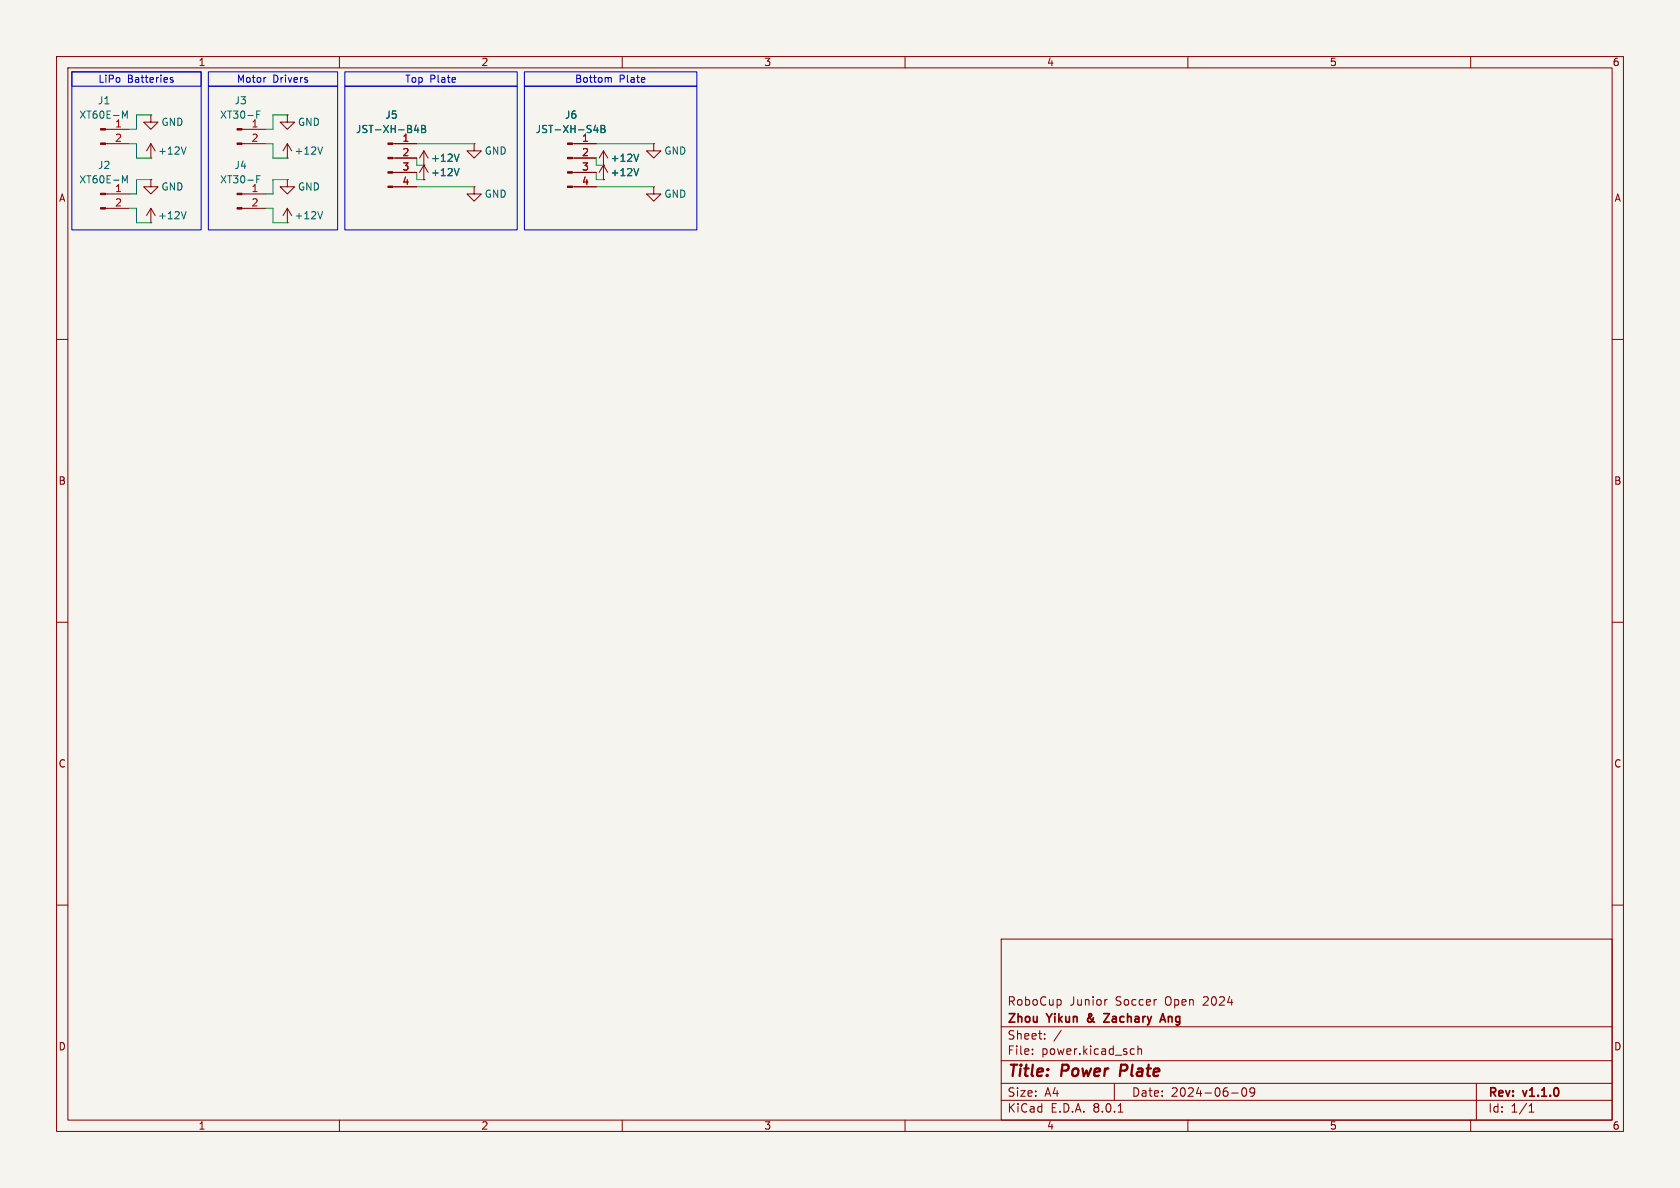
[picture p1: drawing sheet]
<svg xmlns="http://www.w3.org/2000/svg" width="297mm" height="210mm" viewBox="0 0 297 210" stroke-linecap="round" stroke-linejoin="round" font-family="sans-serif">
<path d="M0 0h297v210h-297z" fill="#f5f4ef" stroke="#f5f4ef" stroke-width=".18"/>
<g fill="none" stroke="#840000" stroke-width=".18">
<path d="M10 10h277v190h-277zM12 12h273v186h-273zM60 10v2M110 10v2M160 10v2M210 10v2M260 10v2M18.6 25.4h4.3M18.6 22.9h4.3M18.6 36.8h4.3M18.6 34.3h4.3M26.7 27.9h.1"/>
<path d="M26.7 20.3v1.3h1.2l-1.2 1.3-1.3-1.3h1.3M26.7 20.3h.1M26.7 31.8v1.2h1.2l-1.2 1.3-1.3-1.3h1.3M26.7 31.8h.1M26.7 39.4h.1M26.7 25.4l-.8 1.3M26.7 25.4v2.5M26.7 36.8v2.6M26.7 25.4l.7 1.3M26.7 36.8l-.8 1.3M26.7 36.8l.7 1.3M42.8 25.4h4.2"/>
<path d="M42.8 22.9h4.2M42.8 36.8h4.2M42.8 34.3h4.2M50.8 31.8v1.2h1.3l-1.3 1.3-1.3-1.3h1.3M50.8 31.8h.1M50.8 39.4h.1M50.8 27.9h.1M50.8 20.3v1.3h1.3l-1.3 1.3-1.3-1.3h1.3M50.8 20.3h.1M50.8 36.8l-.8 1.3M50.8 25.4v2.5M50.8 36.8v2.6"/>
<path d="M50.8 36.8l.8 1.3M50.8 25.4l-.8 1.3M50.8 25.4l.8 1.3M69.4 25.4h4.3M69.4 33h4.3M69.4 30.5h4.3M69.4 27.9h4.3M74.9 29.2h.1M74.9 31.8h.1M74.9 26.7l-.7 1.2M74.9 26.7v5.1M74.9 26.7l.8 1.2"/>
<path d="M74.9 29.2l-.7 1.3M74.9 29.2l.8 1.3M83.8 25.4v1.3h1.3l-1.3 1.2-1.3-1.2h1.3M83.8 25.4h.1M83.8 33v1.3h1.3l-1.3 1.3-1.3-1.3h1.3M83.8 33h.1M101.2 25.4h4.2M101.2 33h4.2M101.2 30.5h4.2M101.2 27.9h4.2M106.7 31.8h.1M106.7 29.2h.1"/>
<path d="M106.7 29.2l-.8 1.3M106.7 26.7v5.1M106.7 29.2l.7 1.3M106.7 26.7l-.8 1.2M106.7 26.7l.7 1.2M115.6 33v1.3h1.2l-1.2 1.3-1.3-1.3h1.3M115.6 33h.1M115.6 25.4v1.3h1.2l-1.2 1.2-1.3-1.2h1.3M115.6 25.4h.1M10 60h2M285 60h2M10 110h2"/>
<path d="M285 110h2M10 160h2M285 160h2M177 166h108v32h-108zM187.5 176.8l.1 .2v.4l-.1 .2M195.7 176.7l-.2 .1M60 198v2M110 198v2M160 198v2M177 194.5h108M177 191.5h108M177 187.5h108"/>
<path d="M177 181.5h108M182.5 186.3v.1M182.5 185.5v.1M184.7 183.6v.1M184.7 182.8v.1M187.6 182.1l-1.3 2M197 191.5v3M197.7 196.6h.8M200.1 185.4l.4 .1M200.5 186.3l-.4 .1M201.2 185.5l.2-.1 .3 .1 .1 .9M201.2 184.9v1.5"/>
<path d="M210 198v2M217.7 193.2h1.2M219.7 192.4l.2-.1a.81 .81 0 0 1 .6 .6 .81 .81 0 0 1-.3 .8l-.2 .1a.81 .81 0 0 1-.3-1.4zM221.8 192.9l-.3 .3h-.3l-.2-.3 .1-.5 .4-.1 .2 .1a.99 .99 0 0 1-.3 1.4h-.3M260 198v2M261 191.5v6.5M270.3 196.6h.9M270.3 195.5l.4-.4v1.5"/>
</g>
<path d="M198.2 188.2l-.2 2" fill="none" stroke="#840000" stroke-width=".4"/>
<path d="M195.1 179.2h1l-1 1.5h1M192.3 180v.5M205.1 180.7l.5-1.5 .5 1.5M205.2 180.3h.7" fill="none" stroke="#840000" stroke-width=".3"/>
<g fill="none" stroke="#006464" stroke-width=".18">
<path d="M21.7 19.6l.4 .9 .4-.9v1.3M46 19.6h-.6v1.3M21.7 31.1l.4 .9 .4-.9v1.2M32.9 26l-.4 1.2M32.9 37.4l-.4 1.3M45.4 31.7h.4M45.4 20.2h.4M46 31.1h-.6v1.2M57 37.4l-.4 1.3M57 26l-.4 1.2M73.6 22.1l-.3 .9h.8M73.9 22.6v.8"/>
<path d="M74.5 22.2h.5l.2 .2-.2 .4 .2 .1 .1 .3-.3 .2h-.5zM74.5 22.8h.5M81.2 27.2l-.5 1.3M81.2 29.8l-.5 1.3M105.3 22.1l-.3 .9h.8M105.6 22.6v.8M106.3 22.2h.4l.2 .2-.2 .4 .2 .1 .1 .3-.3 .2h-.4zM106.3 22.8h.4M112.9 29.8l-.4 1.3M112.9 27.2l-.4 1.3"/>
</g>
<g fill="#840000" stroke="#840000" stroke-width=".18">
<path d="M17.8 25.3h.8v.2h-.8z"/>
<path d="M17.8 22.7h.8v.3h-.8z"/>
<path d="M17.8 36.7h.8v.3h-.8z"/>
<path d="M17.8 34.2h.8v.2h-.8z"/>
<path d="M100.3 32.9h.9v.2h-.9z"/>
<path d="M100.3 30.4h.9v.2h-.9z"/>
<path d="M100.3 27.8h.9v.3h-.9z"/>
<path d="M100.3 25.3h.9v.2h-.9z"/>
<path d="M68.6 32.9h.8v.2h-.8z"/>
<path d="M68.6 30.4h.8v.2h-.8z"/>
<path d="M68.6 27.8h.8v.3h-.8z"/>
<path d="M68.6 25.3h.8v.2h-.8z"/>
<path d="M41.9 36.7h.9v.3h-.9z"/>
<path d="M41.9 34.2h.9v.2h-.9z"/>
<path d="M41.9 25.3h.9v.2h-.9z"/>
<path d="M41.9 22.7h.9v.3h-.9z"/>
</g>
<path d="M12.7 12.7h22.9v2.5h-22.9zM12.7 12.7h22.9v27.9h-22.9zM30.6 13.8l-.3-.1-.2 .2v.2l.5 .1v.3h-.5M36.8 12.7h22.9v2.5h-22.9zM36.8 15.2h22.9v25.4h-22.9zM46.9 13.7h.1M54.3 14.2v.3M61 12.7h30.4v2.5h-30.4zM61 15.2h30.4v25.4h-30.4zM92.7 12.7h30.5v2.5h-30.5zM92.7 15.2h30.5v25.4h-30.5zM107.6 13.8h.4l.1 .7" fill="none" stroke="#0000c2" stroke-width=".18"/>
<g fill="none" stroke="#009600" stroke-width=".18">
<path d="M22.9 25.4h1.2v2.5h2.6M22.9 36.8h1.2v2.6h2.6M26.7 20.3h-2.6v2.6h-1.2M26.7 31.8h-2.6v2.5h-1.2M47 25.4h1.3v2.5h2.5M47 36.8h1.3v2.6h2.5M50.8 31.8h-2.5v2.5h-1.3M50.8 20.3h-2.5v2.6h-1.3M73.7 33h10.1M73.7 25.4h10.1M73.7 27.9v1.3h1.2M73.7 30.5v1.3h1.2"/>
<path d="M105.4 33h10.2M105.4 25.4h10.2M105.4 27.9v1.3h1.3M105.4 30.5v1.3h1.3"/>
</g>
<g font-size="2.8" fill="#840000">
<text x="178" y="190.9">Title:</text>
<text x="187.7" y="190.9">Power</text>
<text x="198.8" y="190.9">Plate</text>
</g>
<g font-size="2.1" fill="#840000">
<text x="178" y="178">RoboCup</text>
<text x="189.1" y="178">Junior</text>
<text x="197.2" y="178">Soccer</text>
<text x="206.1" y="178">Open</text>
<text x="213" y="178">2024</text>
<text x="178" y="184">Sheet:</text>
<text x="178" y="181.2">Zhou</text>
<text x="185.2" y="181.2">Yikun</text>
<text x="192.9" y="181.2">&amp;</text>
<text x="196.5" y="181.2">Zachary</text>
<text x="207.1" y="181.2">Ang</text>
<text x="178" y="186.7">File:</text>
<text x="184.1" y="186.7">power.kicad_sch</text>
<text x="178" y="196.9">KiCad</text>
<text x="178" y="194.1">Size:</text>
<text x="184.7" y="194.1">A4</text>
<text x="185.7" y="196.9">E.D.A.</text>
<text x="193.3" y="196.9">8.0.1</text>
<text x="200" y="194.1">Date:</text>
<text x="207" y="194.1">2024-06-09</text>
<text x="263" y="194.3">Rev:</text>
<text x="263" y="196.9">Id:</text>
<text x="267.1" y="196.9">1/1</text>
<text x="269.4" y="194.3">v1.1.0</text>
</g>
<g font-size="1.8" fill="#840000">
<text x="35" y="11.9">1</text>
<text x="85" y="11.9">2</text>
<text x="135" y="11.9">3</text>
<text x="185" y="11.9">4</text>
<text x="235" y="11.9">5</text>
<text x="285" y="11.9">6</text>
<text x="10.3" y="35.9">A</text>
<text x="285.3" y="35.9">A</text>
<text x="10.3" y="85.9">B</text>
<text x="285.3" y="85.9">B</text>
<text x="10.3" y="135.9">C</text>
<text x="285.3" y="135.9">C</text>
<text x="10.3" y="185.9">D</text>
<text x="285.3" y="185.9">D</text>
<text x="35" y="199.9">1</text>
<text x="85" y="199.9">2</text>
<text x="135" y="199.9">3</text>
<text x="185" y="199.9">4</text>
<text x="235" y="199.9">5</text>
<text x="285" y="199.9">6</text>
</g>
<g font-size="1.8" fill="#0000c2">
<text x="17.3" y="14.8">LiPo</text>
<text x="22.5" y="14.8">Batteries</text>
<text x="41.8" y="14.8">Motor</text>
<text x="48.2" y="14.8">Drivers</text>
<text x="71.5" y="14.8">Top</text>
<text x="76" y="14.8">Plate</text>
<text x="101.6" y="14.8">Bottom</text>
<text x="109.4" y="14.8">Plate</text>
</g>
<g font-size="1.8" fill="#006464">
<text x="13.9" y="21.2">XT60E-M</text>
<text x="17.2" y="18.6">J1</text>
<text x="28.4" y="22.5">GND</text>
<text x="38.8" y="21.2">XT30-F</text>
<text x="41.4" y="18.6">J3</text>
<text x="52.6" y="22.5">GND</text>
<text x="62.8" y="23.7">JST-XH-B4B</text>
<text x="68" y="21.2">J5</text>
<text x="94.6" y="23.7">JST-XH-S4B</text>
<text x="99.8" y="21.2">J6</text>
<text x="27.8" y="27.5">+12V</text>
<text x="52" y="27.5">+12V</text>
<text x="76.1" y="28.8">+12V</text>
<text x="85.6" y="27.5">GND</text>
<text x="107.8" y="28.8">+12V</text>
<text x="117.3" y="27.5">GND</text>
<text x="13.9" y="32.6">XT60E-M</text>
<text x="17.2" y="30.1">J2</text>
<text x="28.4" y="33.9">GND</text>
<text x="38.8" y="32.6">XT30-F</text>
<text x="41.4" y="30.1">J4</text>
<text x="52.6" y="33.9">GND</text>
<text x="76.1" y="31.3">+12V</text>
<text x="85.6" y="35.2">GND</text>
<text x="107.8" y="31.3">+12V</text>
<text x="117.3" y="35.2">GND</text>
<text x="27.8" y="39">+12V</text>
<text x="52" y="39">+12V</text>
</g>
<g font-size="1.8" fill="#a90000">
<text x="20.2" y="22.6">1</text>
<text x="44.4" y="22.6">1</text>
<text x="20.2" y="25.1">2</text>
<text x="44.4" y="25.1">2</text>
<text x="71" y="25.1">1</text>
<text x="71" y="27.7">2</text>
<text x="102.8" y="25.1">1</text>
<text x="102.8" y="27.7">2</text>
<text x="20.2" y="34">1</text>
<text x="44.4" y="34">1</text>
<text x="71" y="30.2">3</text>
<text x="71" y="32.8">4</text>
<text x="102.8" y="30.2">3</text>
<text x="102.8" y="32.8">4</text>
<text x="20.2" y="36.6">2</text>
<text x="44.4" y="36.6">2</text>
</g>
</svg>
